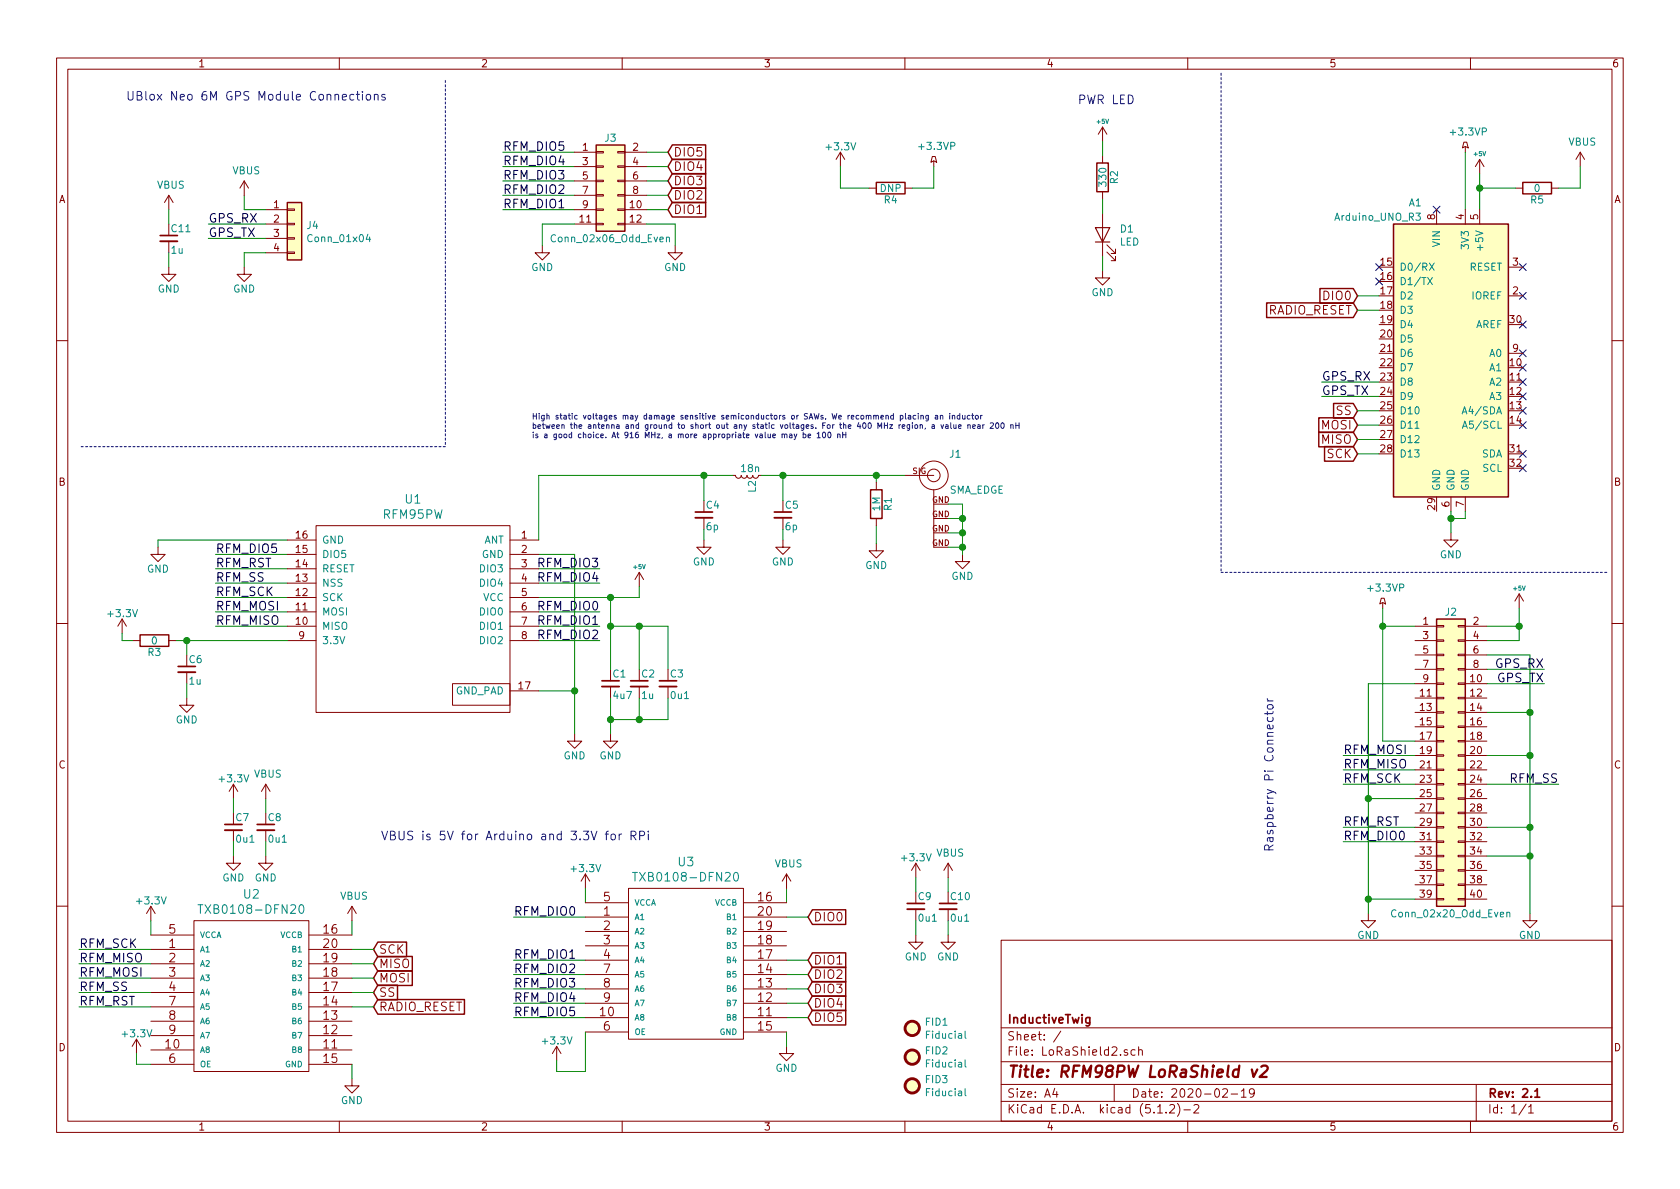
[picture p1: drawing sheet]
EESchema Schematic File Version 4
LIBS:LoRaShield2-cache
EELAYER 29 0
EELAYER END
$Descr A4 11693 8268
encoding utf-8
Sheet 1 1
Title "RFM98PW LoRaShield v2"
Date "2020-02-19"
Rev "2.1"
Comp "InductiveTwig"
Comment1 ""
Comment2 ""
Comment3 ""
Comment4 ""
$EndDescr
$Comp
L power:+5V #PWR02
U 1 1
P 10300 1200
F 0 "#PWR02" H 10300 1050 50  0001 C CNN
F 1 "+5V" H 10300 1340 30  0000 C CNN
F 2 "" H 10300 1200 50  0000 C CNN
F 3 "" H 10300 1200 50  0000 C CNN
	1    10300 1200
	1    0    0    -1  
$EndComp
$Comp
L power:GND #PWR04
U 1 1
P 4000 5100
F 0 "#PWR04" H 4000 4850 50  0001 C CNN
F 1 "GND" H 4000 4950 50  0000 C CNN
F 2 "" H 4000 5100 50  0000 C CNN
F 3 "" H 4000 5100 50  0000 C CNN
	1    4000 5100
	1    0    0    -1  
$EndComp
$Comp
L power:GND #PWR05
U 1 1
P 1100 3800
F 0 "#PWR05" H 1100 3550 50  0001 C CNN
F 1 "GND" H 1100 3650 50  0000 C CNN
F 2 "" H 1100 3800 50  0000 C CNN
F 3 "" H 1100 3800 50  0000 C CNN
	1    1100 3800
	1    0    0    -1  
$EndComp
$Comp
L power:GND #PWR06
U 1 1
P 4250 5100
F 0 "#PWR06" H 4250 4850 50  0001 C CNN
F 1 "GND" H 4250 4950 50  0000 C CNN
F 2 "" H 4250 5100 50  0000 C CNN
F 3 "" H 4250 5100 50  0000 C CNN
	1    4250 5100
	1    0    0    -1  
$EndComp
$Comp
L Device:C_Small C1
U 1 1
P 4250 4750
F 0 "C1" H 4260 4820 50  0000 L CNN
F 1 "4u7" H 4260 4670 50  0000 L CNN
F 2 "Capacitors_SMD:C_0603" H 4250 4750 50  0001 C CNN
F 3 "" H 4250 4750 50  0000 C CNN
	1    4250 4750
	1    0    0    -1  
$EndComp
$Comp
L power:GND #PWR07
U 1 1
P 6700 3850
F 0 "#PWR07" H 6700 3600 50  0001 C CNN
F 1 "GND" H 6700 3700 50  0000 C CNN
F 2 "" H 6700 3850 50  0000 C CNN
F 3 "" H 6700 3850 50  0000 C CNN
	1    6700 3850
	1    0    0    -1  
$EndComp
Text GLabel 9450 3150 0    60   Input ~ 0
SCK
Text GLabel 9450 3050 0    60   Input ~ 0
MISO
Text GLabel 9450 2950 0    60   Input ~ 0
MOSI
Text GLabel 9450 2850 0    60   Input ~ 0
SS
Text GLabel 2600 6600 2    60   Input ~ 0
SCK
Text GLabel 2600 6800 2    60   Input ~ 0
MOSI
Text GLabel 2600 6700 2    60   Input ~ 0
MISO
Text GLabel 2600 6900 2    60   Input ~ 0
SS
Text GLabel 5625 7075 2    60   Input ~ 0
DIO5
Text GLabel 2600 7000 2    60   Input ~ 0
RADIO_RESET
Text GLabel 5625 6875 2    60   Input ~ 0
DIO3
Text GLabel 5625 6975 2    60   Input ~ 0
DIO4
Text GLabel 5625 6375 2    60   Input ~ 0
DIO0
Text GLabel 5625 6675 2    60   Input ~ 0
DIO1
Text GLabel 5625 6775 2    60   Input ~ 0
DIO2
$Comp
L power:+3.3V #PWR08
U 1 1
P 850 4400
F 0 "#PWR08" H 850 4250 50  0001 C CNN
F 1 "+3.3V" H 850 4540 50  0000 C CNN
F 2 "" H 850 4400 50  0001 C CNN
F 3 "" H 850 4400 50  0001 C CNN
	1    850  4400
	1    0    0    -1  
$EndComp
$Comp
L Device:C_Small C2
U 1 1
P 4450 4750
F 0 "C2" H 4460 4820 50  0000 L CNN
F 1 "1u" H 4460 4670 50  0000 L CNN
F 2 "Capacitors_SMD:C_0603" H 4450 4750 50  0001 C CNN
F 3 "" H 4450 4750 50  0001 C CNN
	1    4450 4750
	1    0    0    -1  
$EndComp
$Comp
L Device:C_Small C3
U 1 1
P 4650 4750
F 0 "C3" H 4660 4820 50  0000 L CNN
F 1 "0u1" H 4660 4670 50  0000 L CNN
F 2 "Capacitors_SMD:C_0603" H 4650 4750 50  0001 C CNN
F 3 "" H 4650 4750 50  0001 C CNN
	1    4650 4750
	1    0    0    -1  
$EndComp
Text GLabel 4650 1450 2    60   Input ~ 0
DIO1
Text GLabel 4650 1350 2    60   Input ~ 0
DIO2
Text GLabel 4650 1250 2    60   Input ~ 0
DIO3
Text GLabel 4650 1150 2    60   Input ~ 0
DIO4
Text GLabel 4650 1050 2    60   Input ~ 0
DIO5
Text GLabel 9450 2150 0    60   Input ~ 0
RADIO_RESET
Text GLabel 9450 2050 0    60   Input ~ 0
DIO0
Text Notes 3700 3050 0    39   ~ 0
High static voltages may damage sensitive semiconductors or SAWs. We recommend placing an inductor\nbetween the antenna and ground to short out any static voltages. For the 400 MHz region, a value near 200 nH\nis a good choice. At 916 MHz, a more appropriate value may be 100 nH
NoConn ~ 10600 1850
NoConn ~ 10600 2050
NoConn ~ 10600 2250
NoConn ~ 10600 2450
NoConn ~ 10600 2550
NoConn ~ 10600 2650
NoConn ~ 10600 2750
NoConn ~ 10600 2850
NoConn ~ 10600 2950
NoConn ~ 10600 3150
NoConn ~ 10600 3250
NoConn ~ 9600 1850
NoConn ~ 9600 1950
$Comp
L mogar_KiCAD:SMA_EDGE J1
U 1 1
P 6500 3300
F 0 "J1" H 6350 3450 50  0000 C CNN
F 1 "SMA_EDGE" H 6200 3200 50  0000 C CNN
F 2 "mogar_modules_new:SMA-EDGE-HandSolder" H 6450 3550 50  0001 C CNN
F 3 "" H 6500 3300 60  0000 C CNN
	1    6500 3300
	-1   0    0    -1  
$EndComp
$Comp
L power:GND #PWR09
U 1 1
P 6100 3775
F 0 "#PWR09" H 6100 3525 50  0001 C CNN
F 1 "GND" H 6100 3625 50  0000 C CNN
F 2 "" H 6100 3775 50  0000 C CNN
F 3 "" H 6100 3775 50  0000 C CNN
	1    6100 3775
	1    0    0    -1  
$EndComp
$Comp
L Device:C_Small C4
U 1 1
P 4900 3575
F 0 "C4" H 4910 3645 50  0000 L CNN
F 1 "6p" H 4910 3495 50  0000 L CNN
F 2 "Capacitors_SMD:C_0603" H 4900 3575 50  0001 C CNN
F 3 "" H 4900 3575 50  0001 C CNN
	1    4900 3575
	1    0    0    -1  
$EndComp
$Comp
L Device:C_Small C5
U 1 1
P 5450 3575
F 0 "C5" H 5460 3645 50  0000 L CNN
F 1 "6p" H 5460 3495 50  0000 L CNN
F 2 "Capacitors_SMD:C_0603" H 5450 3575 50  0001 C CNN
F 3 "" H 5450 3575 50  0001 C CNN
	1    5450 3575
	1    0    0    -1  
$EndComp
$Comp
L Device:L_Small L2
U 1 1
P 5200 3300
F 0 "L2" H 5230 3340 50  0000 L CNN
F 1 "18n" V 5150 3250 50  0000 L CNN
F 2 "Inductors_SMD:L_0603" H 5200 3300 50  0001 C CNN
F 3 "" H 5200 3300 50  0000 C CNN
	1    5200 3300
	0    1    1    0   
$EndComp
$Comp
L power:GND #PWR010
U 1 1
P 5450 3750
F 0 "#PWR010" H 5450 3500 50  0001 C CNN
F 1 "GND" H 5450 3600 50  0000 C CNN
F 2 "" H 5450 3750 50  0000 C CNN
F 3 "" H 5450 3750 50  0000 C CNN
	1    5450 3750
	1    0    0    -1  
$EndComp
$Comp
L power:GND #PWR011
U 1 1
P 4900 3750
F 0 "#PWR011" H 4900 3500 50  0001 C CNN
F 1 "GND" H 4900 3600 50  0000 C CNN
F 2 "" H 4900 3750 50  0000 C CNN
F 3 "" H 4900 3750 50  0000 C CNN
	1    4900 3750
	1    0    0    -1  
$EndComp
NoConn ~ 10000 1450
$Comp
L power:+5V #PWR012
U 1 1
P 4450 4075
F 0 "#PWR012" H 4450 3925 50  0001 C CNN
F 1 "+5V" H 4450 4215 30  0000 C CNN
F 2 "" H 4450 4075 50  0000 C CNN
F 3 "" H 4450 4075 50  0000 C CNN
	1    4450 4075
	1    0    0    -1  
$EndComp
$Comp
L Device:C_Small C6
U 1 1
P 1300 4650
F 0 "C6" H 1310 4720 50  0000 L CNN
F 1 "1u" H 1310 4570 50  0000 L CNN
F 2 "Capacitors_SMD:C_0603" H 1300 4650 50  0001 C CNN
F 3 "" H 1300 4650 50  0001 C CNN
	1    1300 4650
	1    0    0    -1  
$EndComp
$Comp
L power:GND #PWR013
U 1 1
P 1300 4850
F 0 "#PWR013" H 1300 4600 50  0001 C CNN
F 1 "GND" H 1300 4700 50  0000 C CNN
F 2 "" H 1300 4850 50  0000 C CNN
F 3 "" H 1300 4850 50  0000 C CNN
	1    1300 4850
	1    0    0    -1  
$EndComp
$Comp
L power:+3.3V #PWR014
U 1 1
P 1050 6400
F 0 "#PWR014" H 1050 6250 50  0001 C CNN
F 1 "+3.3V" H 1050 6540 50  0000 C CNN
F 2 "" H 1050 6400 50  0001 C CNN
F 3 "" H 1050 6400 50  0001 C CNN
	1    1050 6400
	1    0    0    -1  
$EndComp
$Comp
L power:GND #PWR016
U 1 1
P 2450 7500
F 0 "#PWR016" H 2450 7250 50  0001 C CNN
F 1 "GND" H 2450 7350 50  0000 C CNN
F 2 "" H 2450 7500 50  0000 C CNN
F 3 "" H 2450 7500 50  0000 C CNN
	1    2450 7500
	1    0    0    -1  
$EndComp
Text Label 550  6900 0    60   ~ 0
RFM_SS
Text Label 550  6600 0    60   ~ 0
RFM_SCK
Text Label 550  6800 0    60   ~ 0
RFM_MOSI
Text Label 550  6700 0    60   ~ 0
RFM_MISO
Text Label 1500 4050 0    60   ~ 0
RFM_SS
Text Label 1500 4150 0    60   ~ 0
RFM_SCK
Text Label 1500 4250 0    60   ~ 0
RFM_MOSI
Text Label 1500 4350 0    60   ~ 0
RFM_MISO
Text Label 550  7000 0    60   ~ 0
RFM_RST
Text Label 1500 3950 0    60   ~ 0
RFM_RST
$Comp
L Device:C_Small C7
U 1 1
P 1625 5750
F 0 "C7" H 1635 5820 50  0000 L CNN
F 1 "0u1" H 1635 5670 50  0000 L CNN
F 2 "Capacitors_SMD:C_0603" H 1625 5750 50  0001 C CNN
F 3 "" H 1625 5750 50  0001 C CNN
	1    1625 5750
	1    0    0    -1  
$EndComp
$Comp
L Device:C_Small C8
U 1 1
P 1850 5750
F 0 "C8" H 1860 5820 50  0000 L CNN
F 1 "0u1" H 1860 5670 50  0000 L CNN
F 2 "Capacitors_SMD:C_0603" H 1850 5750 50  0001 C CNN
F 3 "" H 1850 5750 50  0001 C CNN
	1    1850 5750
	1    0    0    -1  
$EndComp
$Comp
L power:+3.3V #PWR017
U 1 1
P 1625 5550
F 0 "#PWR017" H 1625 5400 50  0001 C CNN
F 1 "+3.3V" H 1625 5690 50  0000 C CNN
F 2 "" H 1625 5550 50  0001 C CNN
F 3 "" H 1625 5550 50  0001 C CNN
	1    1625 5550
	1    0    0    -1  
$EndComp
$Comp
L power:GND #PWR019
U 1 1
P 1625 5950
F 0 "#PWR019" H 1625 5700 50  0001 C CNN
F 1 "GND" H 1625 5800 50  0000 C CNN
F 2 "" H 1625 5950 50  0000 C CNN
F 3 "" H 1625 5950 50  0000 C CNN
	1    1625 5950
	1    0    0    -1  
$EndComp
$Comp
L power:GND #PWR020
U 1 1
P 1850 5950
F 0 "#PWR020" H 1850 5700 50  0001 C CNN
F 1 "GND" H 1850 5800 50  0000 C CNN
F 2 "" H 1850 5950 50  0000 C CNN
F 3 "" H 1850 5950 50  0000 C CNN
	1    1850 5950
	1    0    0    -1  
$EndComp
$Comp
L conn:Conn_02x20_Odd_Even J2
U 1 1
P 10050 5250
F 0 "J2" H 10100 6250 50  0000 C CNN
F 1 "Conn_02x20_Odd_Even" H 10100 4150 50  0000 C CNN
F 2 "Pin_Headers:Pin_Header_Straight_2x20_Pitch2.54mm" H 10050 5250 50  0001 C CNN
F 3 "" H 10050 5250 50  0001 C CNN
	1    10050 5250
	1    0    0    -1  
$EndComp
$Comp
L power:+3.3V #PWR021
U 1 1
P 4075 6175
F 0 "#PWR021" H 4075 6025 50  0001 C CNN
F 1 "+3.3V" H 4075 6315 50  0000 C CNN
F 2 "" H 4075 6175 50  0001 C CNN
F 3 "" H 4075 6175 50  0001 C CNN
	1    4075 6175
	1    0    0    -1  
$EndComp
$Comp
L power:GND #PWR023
U 1 1
P 5475 7275
F 0 "#PWR023" H 5475 7025 50  0001 C CNN
F 1 "GND" H 5475 7125 50  0000 C CNN
F 2 "" H 5475 7275 50  0000 C CNN
F 3 "" H 5475 7275 50  0000 C CNN
	1    5475 7275
	1    0    0    -1  
$EndComp
$Comp
L Device:C_Small C9
U 1 1
P 6375 6300
F 0 "C9" H 6385 6370 50  0000 L CNN
F 1 "0u1" H 6385 6220 50  0000 L CNN
F 2 "Capacitors_SMD:C_0603" H 6375 6300 50  0001 C CNN
F 3 "" H 6375 6300 50  0001 C CNN
	1    6375 6300
	1    0    0    -1  
$EndComp
$Comp
L Device:C_Small C10
U 1 1
P 6600 6300
F 0 "C10" H 6610 6370 50  0000 L CNN
F 1 "0u1" H 6610 6220 50  0000 L CNN
F 2 "Capacitors_SMD:C_0603" H 6600 6300 50  0001 C CNN
F 3 "" H 6600 6300 50  0001 C CNN
	1    6600 6300
	1    0    0    -1  
$EndComp
$Comp
L power:+3.3V #PWR024
U 1 1
P 6375 6100
F 0 "#PWR024" H 6375 5950 50  0001 C CNN
F 1 "+3.3V" H 6375 6240 50  0000 C CNN
F 2 "" H 6375 6100 50  0001 C CNN
F 3 "" H 6375 6100 50  0001 C CNN
	1    6375 6100
	1    0    0    -1  
$EndComp
$Comp
L power:GND #PWR026
U 1 1
P 6375 6500
F 0 "#PWR026" H 6375 6250 50  0001 C CNN
F 1 "GND" H 6375 6350 50  0000 C CNN
F 2 "" H 6375 6500 50  0000 C CNN
F 3 "" H 6375 6500 50  0000 C CNN
	1    6375 6500
	1    0    0    -1  
$EndComp
$Comp
L power:GND #PWR027
U 1 1
P 6600 6500
F 0 "#PWR027" H 6600 6250 50  0001 C CNN
F 1 "GND" H 6600 6350 50  0000 C CNN
F 2 "" H 6600 6500 50  0000 C CNN
F 3 "" H 6600 6500 50  0000 C CNN
	1    6600 6500
	1    0    0    -1  
$EndComp
Wire Notes Line
	8500 500  8500 3975
Wire Notes Line
	8500 3975 11200 3975
Wire Wire Line
	4000 4800 3750 4800
Wire Wire Line
	4000 3850 4000 4800
Wire Wire Line
	2000 3750 1100 3750
Wire Wire Line
	1100 3750 1100 3800
Wire Wire Line
	4250 4850 4250 5000
Wire Wire Line
	3750 4150 4250 4150
Wire Wire Line
	4250 4150 4250 4350
Connection ~ 4000 4800
Wire Wire Line
	4000 3850 3750 3850
Wire Wire Line
	5300 3300 5450 3300
Wire Wire Line
	6100 3350 6100 3300
Connection ~ 6100 3300
Connection ~ 4250 4150
Wire Wire Line
	4650 4350 4650 4650
Wire Wire Line
	4250 4350 4450 4350
Connection ~ 4250 4350
Wire Wire Line
	4450 4650 4450 4350
Connection ~ 4450 4350
Wire Wire Line
	4450 4850 4450 5000
Wire Wire Line
	4250 5000 4450 5000
Connection ~ 4250 5000
Wire Wire Line
	4650 5000 4650 4850
Connection ~ 4450 5000
Wire Wire Line
	9450 3050 9600 3050
Wire Wire Line
	9600 3150 9450 3150
Wire Wire Line
	9450 2850 9600 2850
Wire Wire Line
	9600 2950 9450 2950
Wire Wire Line
	4650 1450 4500 1450
Wire Wire Line
	4650 1350 4500 1350
Wire Wire Line
	4650 1250 4500 1250
Wire Wire Line
	4650 1150 4500 1150
Wire Wire Line
	4650 1050 4500 1050
Wire Wire Line
	9450 2150 9600 2150
Wire Wire Line
	9450 2050 9600 2050
Wire Wire Line
	6100 3650 6100 3775
Wire Wire Line
	6600 3500 6700 3500
Wire Wire Line
	6700 3500 6700 3600
Wire Wire Line
	6600 3600 6700 3600
Connection ~ 6700 3600
Wire Wire Line
	6600 3700 6700 3700
Connection ~ 6700 3700
Wire Wire Line
	6600 3800 6700 3800
Connection ~ 6700 3800
Wire Wire Line
	4900 3750 4900 3675
Wire Wire Line
	5450 3675 5450 3750
Wire Wire Line
	5450 3475 5450 3300
Connection ~ 5450 3300
Wire Wire Line
	3750 3300 4900 3300
Wire Wire Line
	4900 3475 4900 3300
Connection ~ 4900 3300
Wire Wire Line
	4450 4150 4450 4075
Wire Wire Line
	1300 4750 1300 4850
Wire Wire Line
	2450 7400 2450 7500
Wire Wire Line
	1050 6400 1050 6500
Wire Wire Line
	2450 6500 2450 6400
Wire Wire Line
	2450 6600 2600 6600
Wire Wire Line
	2600 6700 2450 6700
Wire Wire Line
	2450 6800 2600 6800
Wire Wire Line
	2600 6900 2450 6900
Wire Wire Line
	1050 6600 550  6600
Wire Wire Line
	1050 6700 550  6700
Wire Wire Line
	1050 6800 550  6800
Wire Wire Line
	1050 6900 550  6900
Wire Wire Line
	2000 4050 1500 4050
Wire Wire Line
	2000 4150 1500 4150
Wire Wire Line
	2000 4250 1500 4250
Wire Wire Line
	2000 4350 1500 4350
Wire Wire Line
	2600 7000 2450 7000
Wire Wire Line
	550  7000 1050 7000
Wire Wire Line
	1500 3950 2000 3950
Wire Wire Line
	1850 5650 1850 5550
Wire Wire Line
	1625 5550 1625 5650
Wire Wire Line
	1625 5950 1625 5850
Wire Wire Line
	1850 5950 1850 5850
Wire Wire Line
	5475 7175 5475 7275
Wire Wire Line
	4075 6175 4075 6275
Wire Wire Line
	5475 6275 5475 6175
Wire Wire Line
	5475 6375 5625 6375
Wire Wire Line
	5625 6675 5475 6675
Wire Wire Line
	5475 6775 5625 6775
Wire Wire Line
	5625 6875 5475 6875
Wire Wire Line
	4075 6375 3575 6375
Wire Wire Line
	4075 6675 3575 6675
Wire Wire Line
	4075 6775 3575 6775
Wire Wire Line
	4075 6875 3575 6875
Wire Wire Line
	5625 6975 5475 6975
Wire Wire Line
	3575 6975 4075 6975
Wire Wire Line
	6600 6200 6600 6100
Wire Wire Line
	6375 6100 6375 6200
Wire Wire Line
	6375 6500 6375 6400
Wire Wire Line
	6600 6500 6600 6400
Wire Wire Line
	5625 7075 5475 7075
Wire Wire Line
	4075 7075 3575 7075
Text Label 3575 6375 0    60   ~ 0
RFM_DIO0
Text Label 3575 6675 0    60   ~ 0
RFM_DIO1
Text Label 3575 6775 0    60   ~ 0
RFM_DIO2
Text Label 3575 6875 0    60   ~ 0
RFM_DIO3
Text Label 3575 6975 0    60   ~ 0
RFM_DIO4
Text Label 3575 7075 0    60   ~ 0
RFM_DIO5
$Comp
L power:+3.3V #PWR028
U 1 1
P 950 7325
F 0 "#PWR028" H 950 7175 50  0001 C CNN
F 1 "+3.3V" H 950 7465 50  0000 C CNN
F 2 "" H 950 7325 50  0001 C CNN
F 3 "" H 950 7325 50  0001 C CNN
	1    950  7325
	1    0    0    -1  
$EndComp
$Comp
L power:+3.3V #PWR029
U 1 1
P 3875 7375
F 0 "#PWR029" H 3875 7225 50  0001 C CNN
F 1 "+3.3V" H 3875 7515 50  0000 C CNN
F 2 "" H 3875 7375 50  0001 C CNN
F 3 "" H 3875 7375 50  0001 C CNN
	1    3875 7375
	1    0    0    -1  
$EndComp
Wire Wire Line
	3875 7375 3875 7450
Wire Wire Line
	950  7325 950  7400
Wire Wire Line
	950  7400 1050 7400
Text Label 4175 4250 2    60   ~ 0
RFM_DIO0
Wire Wire Line
	4175 4250 3750 4250
Text Label 4175 4350 2    60   ~ 0
RFM_DIO1
Wire Wire Line
	4175 4350 3750 4350
Text Label 4175 4450 2    60   ~ 0
RFM_DIO2
Wire Wire Line
	4175 4450 3750 4450
Text Label 4175 3950 2    60   ~ 0
RFM_DIO3
Wire Wire Line
	4175 3950 3750 3950
Text Label 4175 4050 2    60   ~ 0
RFM_DIO4
Wire Wire Line
	3750 4050 4175 4050
Text Label 1500 3850 0    60   ~ 0
RFM_DIO5
Wire Wire Line
	1500 3850 2000 3850
$Comp
L power:+5V #PWR031
U 1 1
P 10575 4225
F 0 "#PWR031" H 10575 4075 50  0001 C CNN
F 1 "+5V" H 10575 4365 30  0000 C CNN
F 2 "" H 10575 4225 50  0000 C CNN
F 3 "" H 10575 4225 50  0000 C CNN
	1    10575 4225
	1    0    0    -1  
$EndComp
Wire Wire Line
	10575 4225 10575 4350
Wire Wire Line
	10575 4450 10350 4450
Wire Wire Line
	10350 4350 10575 4350
Connection ~ 10575 4350
$Comp
L power:GND #PWR032
U 1 1
P 9525 6350
F 0 "#PWR032" H 9525 6100 50  0001 C CNN
F 1 "GND" H 9525 6200 50  0000 C CNN
F 2 "" H 9525 6350 50  0000 C CNN
F 3 "" H 9525 6350 50  0000 C CNN
	1    9525 6350
	1    0    0    -1  
$EndComp
$Comp
L power:GND #PWR033
U 1 1
P 10650 6350
F 0 "#PWR033" H 10650 6100 50  0001 C CNN
F 1 "GND" H 10650 6200 50  0000 C CNN
F 2 "" H 10650 6350 50  0000 C CNN
F 3 "" H 10650 6350 50  0000 C CNN
	1    10650 6350
	1    0    0    -1  
$EndComp
Wire Wire Line
	10350 4550 10650 4550
Wire Wire Line
	10650 4550 10650 4950
Wire Wire Line
	10350 4950 10650 4950
Connection ~ 10650 4950
Wire Wire Line
	10350 5250 10650 5250
Connection ~ 10650 5250
Wire Wire Line
	10350 5750 10650 5750
Connection ~ 10650 5750
Wire Wire Line
	10350 5950 10650 5950
Connection ~ 10650 5950
Wire Wire Line
	9850 6250 9525 6250
Wire Wire Line
	9525 4750 9525 5550
Wire Wire Line
	9525 4750 9850 4750
Connection ~ 9525 6250
Wire Wire Line
	9850 5550 9525 5550
Connection ~ 9525 5550
Wire Wire Line
	9850 5850 9350 5850
Wire Wire Line
	4000 1450 3500 1450
Wire Wire Line
	4000 1350 3500 1350
Wire Wire Line
	4000 1250 3500 1250
Wire Wire Line
	3500 1150 4000 1150
Wire Wire Line
	4000 1050 3500 1050
Text Label 9350 5850 0    60   ~ 0
RFM_DIO0
Text Label 3500 1450 0    60   ~ 0
RFM_DIO1
Text Label 3500 1350 0    60   ~ 0
RFM_DIO2
Text Label 3500 1250 0    60   ~ 0
RFM_DIO3
Text Label 3500 1150 0    60   ~ 0
RFM_DIO4
Text Label 3500 1050 0    60   ~ 0
RFM_DIO5
Text Label 10850 5450 2    60   ~ 0
RFM_SS
Text Label 9350 5450 0    60   ~ 0
RFM_SCK
Text Label 9350 5250 0    60   ~ 0
RFM_MOSI
Text Label 9350 5350 0    60   ~ 0
RFM_MISO
Text Label 9350 5750 0    60   ~ 0
RFM_RST
Wire Wire Line
	10350 5450 10850 5450
Wire Wire Line
	9850 5450 9350 5450
Wire Wire Line
	9850 5250 9350 5250
Wire Wire Line
	9850 5350 9350 5350
Wire Wire Line
	9350 5750 9850 5750
Text Notes 8875 5925 1    60   ~ 0
Raspberry Pi Connector
$Comp
L Device:R R1
U 1 1
P 6100 3500
F 0 "R1" V 6180 3500 50  0000 C CNN
F 1 "1M" V 6100 3500 50  0000 C CNN
F 2 "Resistors_SMD:R_0603" V 6030 3500 50  0001 C CNN
F 3 "" H 6100 3500 50  0001 C CNN
	1    6100 3500
	1    0    0    -1  
$EndComp
$Comp
L conn:Conn_02x06_Odd_Even J3
U 1 1
P 4200 1250
F 0 "J3" H 4250 1550 50  0000 C CNN
F 1 "Conn_02x06_Odd_Even" H 4250 850 50  0000 C CNN
F 2 "Pin_Headers:Pin_Header_Straight_2x06_Pitch2.54mm" H 4200 1250 50  0001 C CNN
F 3 "" H 4200 1250 50  0001 C CNN
	1    4200 1250
	1    0    0    -1  
$EndComp
$Comp
L power:GND #PWR034
U 1 1
P 3775 1700
F 0 "#PWR034" H 3775 1450 50  0001 C CNN
F 1 "GND" H 3775 1550 50  0000 C CNN
F 2 "" H 3775 1700 50  0000 C CNN
F 3 "" H 3775 1700 50  0000 C CNN
	1    3775 1700
	1    0    0    -1  
$EndComp
$Comp
L power:GND #PWR035
U 1 1
P 4700 1700
F 0 "#PWR035" H 4700 1450 50  0001 C CNN
F 1 "GND" H 4700 1550 50  0000 C CNN
F 2 "" H 4700 1700 50  0000 C CNN
F 3 "" H 4700 1700 50  0000 C CNN
	1    4700 1700
	1    0    0    -1  
$EndComp
Wire Wire Line
	4000 1550 3775 1550
Wire Wire Line
	3775 1550 3775 1700
Wire Wire Line
	4500 1550 4700 1550
Wire Wire Line
	4700 1550 4700 1700
Wire Wire Line
	4000 4800 4000 5100
Wire Wire Line
	6100 3300 6300 3300
Wire Wire Line
	4250 4150 4450 4150
Wire Wire Line
	4250 4350 4250 4650
Wire Wire Line
	4450 4350 4650 4350
Wire Wire Line
	4250 5000 4250 5100
Wire Wire Line
	4450 5000 4650 5000
Wire Wire Line
	6700 3600 6700 3700
Wire Wire Line
	6700 3700 6700 3800
Wire Wire Line
	6700 3800 6700 3850
Wire Wire Line
	5450 3300 6100 3300
Wire Wire Line
	4900 3300 5100 3300
Wire Wire Line
	10575 4350 10575 4450
Wire Wire Line
	10650 4950 10650 5250
Wire Wire Line
	10650 5250 10650 5750
Wire Wire Line
	10650 5750 10650 5950
Wire Wire Line
	10650 5950 10650 6350
Wire Wire Line
	9525 6250 9525 6350
Wire Wire Line
	9525 5550 9525 6250
$Comp
L mogar_KiCAD:RFM95PW U1
U 1 1
P 2900 5050
F 0 "U1" H 2875 6637 60  0000 C CNN
F 1 "RFM95PW" H 2875 6531 60  0000 C CNN
F 2 "mogar_modules_new:RFM98PW" H 2900 5050 60  0001 C CNN
F 3 "" H 2900 5050 60  0001 C CNN
	1    2900 5050
	1    0    0    -1  
$EndComp
Wire Wire Line
	3750 3300 3750 3750
Wire Wire Line
	1300 4450 1300 4550
$Comp
L mogar_KiCAD:TXB0108-DFN20 U2
U 1 1
P 1750 6950
F 0 "U2" H 1750 7687 60  0000 C CNN
F 1 "TXB0108-DFN20" H 1750 7581 60  0000 C CNN
F 2 "Housings_SON:USON-20_2x4mm_Pitch0.4mm" H 1750 7581 60  0001 C CNN
F 3 "" H 1800 6900 60  0000 C CNN
	1    1750 6950
	1    0    0    -1  
$EndComp
$Comp
L mogar_KiCAD:TXB0108-DFN20 U3
U 1 1
P 4775 6725
F 0 "U3" H 4775 7462 60  0000 C CNN
F 1 "TXB0108-DFN20" H 4775 7356 60  0000 C CNN
F 2 "Housings_SON:USON-20_2x4mm_Pitch0.4mm" H 4775 7356 60  0001 C CNN
F 3 "" H 4825 6675 60  0000 C CNN
	1    4775 6725
	1    0    0    -1  
$EndComp
Wire Wire Line
	4075 7175 4075 7450
Wire Wire Line
	3875 7450 4075 7450
Wire Wire Line
	1300 4450 2000 4450
$Comp
L power:VBUS #PWR0101
U 1 1
P 5475 6175
F 0 "#PWR0101" H 5475 6025 50  0001 C CNN
F 1 "VBUS" H 5490 6348 50  0000 C CNN
F 2 "" H 5475 6175 50  0001 C CNN
F 3 "" H 5475 6175 50  0001 C CNN
	1    5475 6175
	1    0    0    -1  
$EndComp
$Comp
L power:VBUS #PWR0102
U 1 1
P 2450 6400
F 0 "#PWR0102" H 2450 6250 50  0001 C CNN
F 1 "VBUS" H 2465 6573 50  0000 C CNN
F 2 "" H 2450 6400 50  0001 C CNN
F 3 "" H 2450 6400 50  0001 C CNN
	1    2450 6400
	1    0    0    -1  
$EndComp
$Comp
L power:VBUS #PWR0104
U 1 1
P 11000 1150
F 0 "#PWR0104" H 11000 1000 50  0001 C CNN
F 1 "VBUS" H 11015 1323 50  0000 C CNN
F 2 "" H 11000 1150 50  0001 C CNN
F 3 "" H 11000 1150 50  0001 C CNN
	1    11000 1150
	1    0    0    -1  
$EndComp
Text Notes 2650 5850 0    60   ~ 0
VBUS is 5V for Arduino and 3.3V for RPi
$Comp
L power:VBUS #PWR0105
U 1 1
P 1850 5550
F 0 "#PWR0105" H 1850 5400 50  0001 C CNN
F 1 "VBUS" H 1865 5723 50  0000 C CNN
F 2 "" H 1850 5550 50  0001 C CNN
F 3 "" H 1850 5550 50  0001 C CNN
	1    1850 5550
	1    0    0    -1  
$EndComp
$Comp
L power:VBUS #PWR0106
U 1 1
P 6600 6100
F 0 "#PWR0106" H 6600 5950 50  0001 C CNN
F 1 "VBUS" H 6615 6273 50  0000 C CNN
F 2 "" H 6600 6100 50  0001 C CNN
F 3 "" H 6600 6100 50  0001 C CNN
	1    6600 6100
	1    0    0    -1  
$EndComp
$Comp
L Device:R R2
U 1 1
P 7675 1225
F 0 "R2" V 7755 1225 50  0000 C CNN
F 1 "330" V 7675 1225 50  0000 C CNN
F 2 "Resistors_SMD:R_0603" V 7605 1225 50  0001 C CNN
F 3 "" H 7675 1225 50  0001 C CNN
	1    7675 1225
	1    0    0    -1  
$EndComp
$Comp
L Device:LED D1
U 1 1
P 7675 1625
F 0 "D1" V 7713 1508 50  0000 R CNN
F 1 "LED" V 7622 1508 50  0000 R CNN
F 2 "Diodes_SMD:D_0603" H 7675 1625 50  0001 C CNN
F 3 "~" H 7675 1625 50  0001 C CNN
	1    7675 1625
	0    -1   -1   0   
$EndComp
$Comp
L power:GND #PWR0103
U 1 1
P 7675 1875
F 0 "#PWR0103" H 7675 1625 50  0001 C CNN
F 1 "GND" H 7675 1725 50  0000 C CNN
F 2 "" H 7675 1875 50  0000 C CNN
F 3 "" H 7675 1875 50  0000 C CNN
	1    7675 1875
	1    0    0    -1  
$EndComp
$Comp
L power:+5V #PWR0107
U 1 1
P 7675 975
F 0 "#PWR0107" H 7675 825 50  0001 C CNN
F 1 "+5V" H 7675 1115 30  0000 C CNN
F 2 "" H 7675 975 50  0000 C CNN
F 3 "" H 7675 975 50  0000 C CNN
	1    7675 975 
	1    0    0    -1  
$EndComp
Wire Wire Line
	7675 975  7675 1075
Wire Wire Line
	7675 1375 7675 1475
Wire Wire Line
	7675 1775 7675 1875
Text Notes 7500 725  0    60   ~ 0
PWR LED
$Comp
L Device:R R3
U 1 1
P 1075 4450
F 0 "R3" V 1155 4450 50  0000 C CNN
F 1 "0" V 1075 4450 50  0000 C CNN
F 2 "Resistors_SMD:R_0402" V 1005 4450 50  0001 C CNN
F 3 "" H 1075 4450 50  0001 C CNN
	1    1075 4450
	0    1    1    0   
$EndComp
$Comp
L power:+3.3V #PWR01
U 1 1
P 5850 1150
F 0 "#PWR01" H 5850 1000 50  0001 C CNN
F 1 "+3.3V" H 5850 1290 50  0000 C CNN
F 2 "" H 5850 1150 50  0001 C CNN
F 3 "" H 5850 1150 50  0001 C CNN
	1    5850 1150
	1    0    0    -1  
$EndComp
$Comp
L Device:R R4
U 1 1
P 6200 1300
F 0 "R4" V 6280 1300 50  0000 C CNN
F 1 "DNP" V 6200 1300 50  0000 C CNN
F 2 "Resistors_SMD:R_0402" V 6130 1300 50  0001 C CNN
F 3 "" H 6200 1300 50  0001 C CNN
	1    6200 1300
	0    1    1    0   
$EndComp
Wire Wire Line
	850  4450 925  4450
Wire Wire Line
	850  4400 850  4450
Wire Wire Line
	1225 4450 1300 4450
Connection ~ 1300 4450
$Comp
L power:+3.3VP #PWR015
U 1 1
P 6500 1150
F 0 "#PWR015" H 6650 1100 50  0001 C CNN
F 1 "+3.3VP" H 6520 1293 50  0000 C CNN
F 2 "" H 6500 1150 50  0001 C CNN
F 3 "" H 6500 1150 50  0001 C CNN
	1    6500 1150
	1    0    0    -1  
$EndComp
Wire Wire Line
	6500 1150 6500 1300
Wire Wire Line
	6500 1300 6350 1300
Wire Wire Line
	6050 1300 5850 1300
Wire Wire Line
	5850 1300 5850 1150
$Comp
L power:+3.3VP #PWR022
U 1 1
P 10200 1050
F 0 "#PWR022" H 10350 1000 50  0001 C CNN
F 1 "+3.3VP" H 10220 1193 50  0000 C CNN
F 2 "" H 10200 1050 50  0001 C CNN
F 3 "" H 10200 1050 50  0001 C CNN
	1    10200 1050
	1    0    0    -1  
$EndComp
$Comp
L power:+3.3VP #PWR018
U 1 1
P 9625 4225
F 0 "#PWR018" H 9775 4175 50  0001 C CNN
F 1 "+3.3VP" H 9645 4368 50  0000 C CNN
F 2 "" H 9625 4225 50  0001 C CNN
F 3 "" H 9625 4225 50  0001 C CNN
	1    9625 4225
	1    0    0    -1  
$EndComp
Wire Wire Line
	10200 1450 10200 1050
Wire Wire Line
	9625 4225 9625 4350
Wire Wire Line
	9625 4350 9850 4350
Wire Wire Line
	9850 5150 9625 5150
Wire Wire Line
	9625 5150 9625 4350
Connection ~ 9625 4350
Wire Notes Line
	3100 550  3100 3100
Wire Notes Line
	3100 3100 550  3100
$Comp
L conn:Conn_01x04 J4
U 1 1
P 2050 1550
F 0 "J4" H 2130 1542 50  0000 L CNN
F 1 "Conn_01x04" H 2130 1451 50  0000 L CNN
F 2 "Pin_Headers:Pin_Header_Straight_1x04_Pitch2.54mm" H 2050 1550 50  0001 C CNN
F 3 "~" H 2050 1550 50  0001 C CNN
	1    2050 1550
	1    0    0    -1  
$EndComp
$Comp
L power:GND #PWR0109
U 1 1
P 1700 1850
F 0 "#PWR0109" H 1700 1600 50  0001 C CNN
F 1 "GND" H 1700 1700 50  0000 C CNN
F 2 "" H 1700 1850 50  0000 C CNN
F 3 "" H 1700 1850 50  0000 C CNN
	1    1700 1850
	1    0    0    -1  
$EndComp
Wire Wire Line
	1850 1450 1700 1450
Wire Wire Line
	1700 1450 1700 1350
Wire Wire Line
	1850 1750 1700 1750
Wire Wire Line
	1700 1750 1700 1850
Wire Wire Line
	1850 1550 1450 1550
Wire Wire Line
	1850 1650 1450 1650
Text Label 1450 1550 0    60   ~ 0
GPS_RX
Text Label 1450 1650 0    60   ~ 0
GPS_TX
Wire Wire Line
	9600 2650 9200 2650
Wire Wire Line
	9600 2750 9200 2750
Text Label 9200 2650 0    60   ~ 0
GPS_RX
Text Label 9200 2750 0    60   ~ 0
GPS_TX
Text Notes 875  700  0    60   ~ 0
UBlox Neo 6M GPS Module Connections
$Comp
L power:VBUS #PWR0108
U 1 1
P 1700 1350
F 0 "#PWR0108" H 1700 1200 50  0001 C CNN
F 1 "VBUS" H 1715 1523 50  0000 C CNN
F 2 "" H 1700 1350 50  0001 C CNN
F 3 "" H 1700 1350 50  0001 C CNN
	1    1700 1350
	1    0    0    -1  
$EndComp
$Comp
L Device:C_Small C11
U 1 1
P 1175 1650
F 0 "C11" H 1185 1720 50  0000 L CNN
F 1 "1u" H 1185 1570 50  0000 L CNN
F 2 "Capacitors_SMD:C_0603" H 1175 1650 50  0001 C CNN
F 3 "" H 1175 1650 50  0001 C CNN
	1    1175 1650
	1    0    0    -1  
$EndComp
$Comp
L power:GND #PWR0110
U 1 1
P 1175 1850
F 0 "#PWR0110" H 1175 1600 50  0001 C CNN
F 1 "GND" H 1175 1700 50  0000 C CNN
F 2 "" H 1175 1850 50  0000 C CNN
F 3 "" H 1175 1850 50  0000 C CNN
	1    1175 1850
	1    0    0    -1  
$EndComp
Wire Wire Line
	1175 1750 1175 1850
$Comp
L power:VBUS #PWR0111
U 1 1
P 1175 1450
F 0 "#PWR0111" H 1175 1300 50  0001 C CNN
F 1 "VBUS" H 1190 1623 50  0000 C CNN
F 2 "" H 1175 1450 50  0001 C CNN
F 3 "" H 1175 1450 50  0001 C CNN
	1    1175 1450
	1    0    0    -1  
$EndComp
Wire Wire Line
	1175 1450 1175 1550
Wire Wire Line
	10350 4650 10750 4650
Wire Wire Line
	10350 4750 10750 4750
Text Label 10750 4650 2    60   ~ 0
GPS_RX
Text Label 10750 4750 2    60   ~ 0
GPS_TX
$Comp
L Mechanical:Fiducial FID1
U 1 1
P 6350 7150
F 0 "FID1" H 6435 7196 50  0000 L CNN
F 1 "Fiducial" H 6435 7105 50  0000 L CNN
F 2 "Fiducials:Fiducial_0.5mm_Dia_1mm_Outer" H 6350 7150 50  0001 C CNN
F 3 "~" H 6350 7150 50  0001 C CNN
	1    6350 7150
	1    0    0    -1  
$EndComp
$Comp
L Mechanical:Fiducial FID2
U 1 1
P 6350 7350
F 0 "FID2" H 6435 7396 50  0000 L CNN
F 1 "Fiducial" H 6435 7305 50  0000 L CNN
F 2 "Fiducials:Fiducial_0.5mm_Dia_1mm_Outer" H 6350 7350 50  0001 C CNN
F 3 "~" H 6350 7350 50  0001 C CNN
	1    6350 7350
	1    0    0    -1  
$EndComp
$Comp
L Mechanical:Fiducial FID3
U 1 1
P 6350 7550
F 0 "FID3" H 6435 7596 50  0000 L CNN
F 1 "Fiducial" H 6435 7505 50  0000 L CNN
F 2 "Fiducials:Fiducial_0.5mm_Dia_1mm_Outer" H 6350 7550 50  0001 C CNN
F 3 "~" H 6350 7550 50  0001 C CNN
	1    6350 7550
	1    0    0    -1  
$EndComp
$Comp
L Device:R R5
U 1 1
P 10700 1300
F 0 "R5" V 10780 1300 50  0000 C CNN
F 1 "0" V 10700 1300 50  0000 C CNN
F 2 "Resistors_SMD:R_0402" V 10630 1300 50  0001 C CNN
F 3 "" H 10700 1300 50  0001 C CNN
	1    10700 1300
	0    1    1    0   
$EndComp
Wire Wire Line
	10300 1200 10300 1300
Wire Wire Line
	10550 1300 10300 1300
Connection ~ 10300 1300
Wire Wire Line
	10300 1300 10300 1450
Wire Wire Line
	10850 1300 11000 1300
Wire Wire Line
	11000 1300 11000 1150
$Comp
L modules:Arduino_UNO_R3 A1
U 1 1
P 10100 2450
F 0 "A1" H 9900 3500 50  0000 R CNN
F 1 "Arduino_UNO_R3" H 9900 3400 50  0000 R CNN
F 2 "mogar_modules_new:Arduino_UNO_HamShieldFootprint" H 10250 1400 50  0001 L CNN
F 3 "" H 9900 3500 50  0001 C CNN
	1    10100 2450
	1    0    0    -1  
$EndComp
$Comp
L power:GND #PWR0112
U 1 1
P 10100 3700
F 0 "#PWR0112" H 10100 3450 50  0001 C CNN
F 1 "GND" H 10100 3550 50  0000 C CNN
F 2 "" H 10100 3700 50  0000 C CNN
F 3 "" H 10100 3700 50  0000 C CNN
	1    10100 3700
	1    0    0    -1  
$EndComp
Wire Wire Line
	10100 3700 10100 3600
Wire Wire Line
	10100 3600 10200 3600
Wire Wire Line
	10200 3600 10200 3550
Connection ~ 10100 3600
Wire Wire Line
	10100 3600 10100 3550
$EndSCHEMATC
